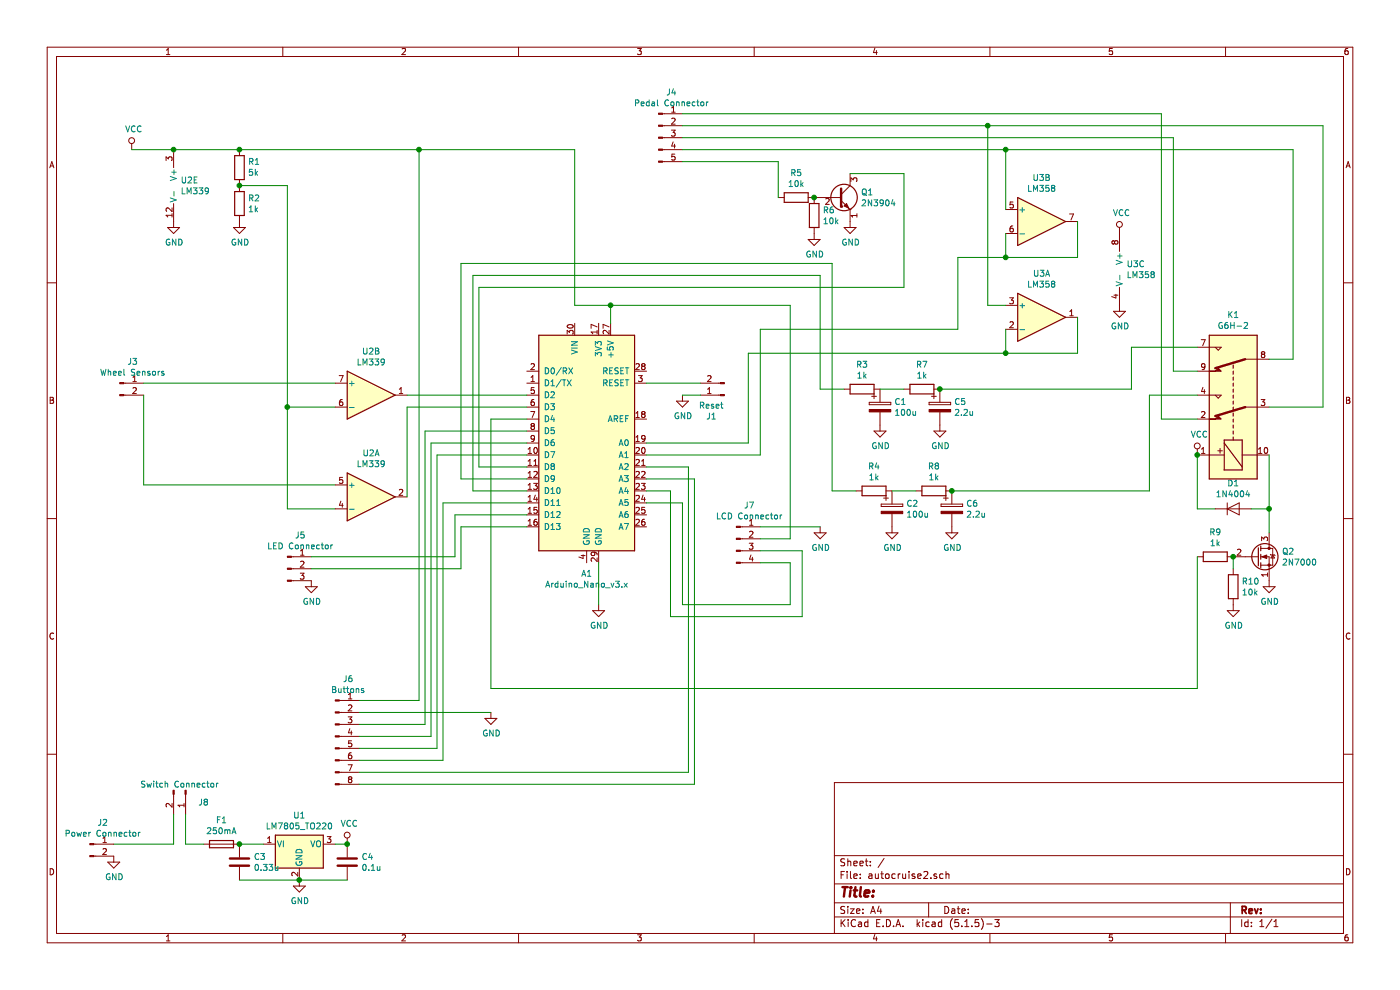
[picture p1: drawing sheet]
EESchema Schematic File Version 4
EELAYER 29 0
EELAYER END
$Descr A4 11693 8268
encoding utf-8
Sheet 1 1
Title ""
Date ""
Rev ""
Comp ""
Comment1 ""
Comment2 ""
Comment3 ""
Comment4 ""
$EndDescr
$Comp
L Connector:Conn_01x02_Male J2
U 1 1
P 750 7050
F 0 "J2" H 858 7231 50  0000 C CNN
F 1 "Power Connector" H 858 7140 50  0000 C CNN
F 2 "Connector_PinHeader_2.54mm:PinHeader_1x02_P2.54mm_Vertical" H 750 7050 50  0001 C CNN
F 3 "~" H 750 7050 50  0001 C CNN
	1    750  7050
	1    0    0    -1  
$EndComp
$Comp
L power:GND #PWR0114
U 1 1
P 950 7150
F 0 "#PWR0114" H 950 6900 50  0001 C CNN
F 1 "GND" H 955 6977 50  0000 C CNN
F 2 "" H 950 7150 50  0001 C CNN
F 3 "" H 950 7150 50  0001 C CNN
	1    950  7150
	1    0    0    -1  
$EndComp
$Comp
L Device:C C3
U 1 1
P 2000 7200
F 0 "C3" H 2118 7246 50  0000 L CNN
F 1 "0.33u" H 2118 7155 50  0000 L CNN
F 2 "Capacitor_THT:C_Rect_L7.0mm_W3.5mm_P5.00mm" H 2038 7050 50  0001 C CNN
F 3 "~" H 2000 7200 50  0001 C CNN
	1    2000 7200
	1    0    0    -1  
$EndComp
$Comp
L Device:Fuse F1
U 1 1
P 1850 7050
F 0 "F1" V 2047 7050 50  0000 C CNN
F 1 "250mA" V 1956 7050 50  0000 C CNN
F 2 "Fuse:Fuseholder_Cylinder-5x20mm_Schurter_0031_8201_Horizontal_Open" V 1780 7050 50  0001 C CNN
F 3 "~" H 1850 7050 50  0001 C CNN
	1    1850 7050
	0    -1   -1   0   
$EndComp
$Comp
L Relay:G6H-2 K1
U 1 1
P 10300 3400
F 0 "K1" V 11067 3400 50  0000 C CNN
F 1 "G6H-2" V 10976 3400 50  0000 C CNN
F 2 "Relay_THT:Relay_DPDT_Omron_G6H-2" H 10750 3300 50  0001 C CNN
F 3 "http://cdn-reichelt.de/documents/datenblatt/C300/G6H%23OMR.pdf" H 10950 3550 50  0001 C CNN
	1    10300 3400
	0    -1   -1   0   
$EndComp
$Comp
L Diode:1N4004 D1
U 1 1
P 10300 4250
F 0 "D1" H 10300 4466 50  0000 C CNN
F 1 "1N4004" H 10300 4375 50  0000 C CNN
F 2 "Diode_THT:D_DO-41_SOD81_P10.16mm_Horizontal" H 10300 4075 50  0001 C CNN
F 3 "http://www.vishay.com/docs/88503/1n4001.pdf" H 10300 4250 50  0001 C CNN
	1    10300 4250
	1    0    0    -1  
$EndComp
Wire Wire Line
	10450 4250 10600 4250
Wire Wire Line
	10600 4250 10600 3800
Wire Wire Line
	10150 4250 10000 4250
Wire Wire Line
	10000 4250 10000 3800
$Comp
L power:VCC #PWR0104
U 1 1
P 10000 3800
F 0 "#PWR0104" H 10000 3650 50  0001 C CNN
F 1 "VCC" H 10017 3973 50  0000 C CNN
F 2 "" H 10000 3800 50  0001 C CNN
F 3 "" H 10000 3800 50  0001 C CNN
	1    10000 3800
	1    0    0    -1  
$EndComp
Connection ~ 10000 3800
Connection ~ 2000 7050
$Comp
L power:GND #PWR0113
U 1 1
P 7100 1850
F 0 "#PWR0113" H 7100 1600 50  0001 C CNN
F 1 "GND" H 7105 1677 50  0000 C CNN
F 2 "" H 7100 1850 50  0001 C CNN
F 3 "" H 7100 1850 50  0001 C CNN
	1    7100 1850
	1    0    0    -1  
$EndComp
Wire Wire Line
	5100 2550 4800 2550
Connection ~ 5100 2550
Wire Wire Line
	5100 2700 5100 2550
Wire Wire Line
	5700 3300 5850 3300
$Comp
L power:GND #PWR0119
U 1 1
P 5700 3300
F 0 "#PWR0119" H 5700 3050 50  0001 C CNN
F 1 "GND" H 5705 3127 50  0000 C CNN
F 2 "" H 5700 3300 50  0001 C CNN
F 3 "" H 5700 3300 50  0001 C CNN
	1    5700 3300
	1    0    0    -1  
$EndComp
Wire Wire Line
	5400 3200 5850 3200
Wire Wire Line
	1100 1250 1450 1250
$Comp
L power:GND #PWR0117
U 1 1
P 2600 4850
F 0 "#PWR0117" H 2600 4600 50  0001 C CNN
F 1 "GND" H 2605 4677 50  0000 C CNN
F 2 "" H 2600 4850 50  0001 C CNN
F 3 "" H 2600 4850 50  0001 C CNN
	1    2600 4850
	1    0    0    -1  
$EndComp
$Comp
L Connector:Conn_01x03_Male J5
U 1 1
P 2400 4750
F 0 "J5" H 2508 5031 50  0000 C CNN
F 1 "LED Connector" H 2508 4940 50  0000 C CNN
F 2 "Connector_PinHeader_2.54mm:PinHeader_1x03_P2.54mm_Vertical" H 2400 4750 50  0001 C CNN
F 3 "~" H 2400 4750 50  0001 C CNN
	1    2400 4750
	1    0    0    -1  
$EndComp
Wire Wire Line
	2600 4650 3800 4650
Wire Wire Line
	3850 4750 2600 4750
$Comp
L Connector:Conn_01x02_Male J1
U 1 1
P 6050 3300
F 0 "J1" H 6158 3481 50  0000 C CNN
F 1 "Reset" H 6158 3390 50  0000 C CNN
F 2 "Connector_PinHeader_2.54mm:PinHeader_1x02_P2.54mm_Vertical" H 6050 3300 50  0001 C CNN
F 3 "~" H 6050 3300 50  0001 C CNN
	1    6050 3300
	-1   0    0    1   
$EndComp
Wire Wire Line
	3850 4400 3850 4750
Wire Wire Line
	4400 4400 3850 4400
Wire Wire Line
	3800 4300 4400 4300
Wire Wire Line
	3800 4650 3800 4300
Wire Wire Line
	3000 5950 4100 5950
$Comp
L power:GND #PWR0116
U 1 1
P 4100 5950
F 0 "#PWR0116" H 4100 5700 50  0001 C CNN
F 1 "GND" H 4105 5777 50  0000 C CNN
F 2 "" H 4100 5950 50  0001 C CNN
F 3 "" H 4100 5950 50  0001 C CNN
	1    4100 5950
	1    0    0    -1  
$EndComp
Wire Wire Line
	5800 6550 3000 6550
Wire Wire Line
	5800 4000 5800 6550
Wire Wire Line
	5400 4000 5800 4000
Wire Wire Line
	5750 3900 5400 3900
Wire Wire Line
	5750 6450 5750 3900
Wire Wire Line
	3000 6450 5750 6450
Wire Wire Line
	3700 4200 4400 4200
Wire Wire Line
	3700 6350 3700 4200
Wire Wire Line
	3000 6350 3700 6350
Wire Wire Line
	3650 3800 4400 3800
Wire Wire Line
	3650 6250 3650 3800
Wire Wire Line
	3000 6250 3650 6250
Wire Wire Line
	3600 6150 3000 6150
Wire Wire Line
	3600 3700 3600 6150
Wire Wire Line
	4400 3700 3600 3700
Wire Wire Line
	3550 3600 4400 3600
Wire Wire Line
	3550 6050 3550 3600
Wire Wire Line
	3000 6050 3550 6050
Wire Wire Line
	3500 5850 3500 1250
Wire Wire Line
	3000 5850 3500 5850
$Comp
L Connector:Conn_01x08_Male J6
U 1 1
P 2800 6150
F 0 "J6" H 2908 6631 50  0000 C CNN
F 1 "Buttons" H 2908 6540 50  0000 C CNN
F 2 "Connector_PinHeader_2.54mm:PinHeader_1x08_P2.54mm_Vertical" H 2800 6150 50  0001 C CNN
F 3 "~" H 2800 6150 50  0001 C CNN
	1    2800 6150
	1    0    0    -1  
$EndComp
Wire Wire Line
	5400 3800 6350 3800
Wire Wire Line
	5400 3700 6250 3700
Wire Wire Line
	4000 3900 4000 2400
Wire Wire Line
	5700 4200 5700 5050
Wire Wire Line
	5700 4200 5400 4200
Wire Wire Line
	6600 5050 5700 5050
Wire Wire Line
	6600 4700 6600 5050
Wire Wire Line
	6350 4700 6600 4700
Wire Wire Line
	5600 4100 5400 4100
Wire Wire Line
	5600 5150 5600 4100
Wire Wire Line
	6700 5150 5600 5150
Wire Wire Line
	6700 4600 6700 5150
Wire Wire Line
	6350 4600 6700 4600
Wire Wire Line
	6600 2550 5100 2550
Wire Wire Line
	6600 4500 6600 2550
Wire Wire Line
	6350 4500 6600 4500
Wire Wire Line
	6350 4400 6850 4400
$Comp
L power:GND #PWR0115
U 1 1
P 6850 4400
F 0 "#PWR0115" H 6850 4150 50  0001 C CNN
F 1 "GND" H 6855 4227 50  0000 C CNN
F 2 "" H 6850 4400 50  0001 C CNN
F 3 "" H 6850 4400 50  0001 C CNN
	1    6850 4400
	1    0    0    -1  
$EndComp
$Comp
L Connector:Conn_01x04_Male J7
U 1 1
P 6150 4500
F 0 "J7" H 6258 4781 50  0000 C CNN
F 1 "LCD Connector" H 6258 4690 50  0000 C CNN
F 2 "Connector_PinHeader_2.54mm:PinHeader_1x04_P2.54mm_Vertical" H 6150 4500 50  0001 C CNN
F 3 "~" H 6150 4500 50  0001 C CNN
	1    6150 4500
	1    0    0    -1  
$EndComp
Wire Wire Line
	3400 3400 4400 3400
Wire Wire Line
	3400 4150 3400 3400
Wire Wire Line
	2500 7350 2900 7350
Connection ~ 2500 7350
Wire Wire Line
	2000 7350 2500 7350
Connection ~ 2900 7050
$Comp
L Device:C C4
U 1 1
P 2900 7200
F 0 "C4" H 3018 7246 50  0000 L CNN
F 1 "0.1u" H 3018 7155 50  0000 L CNN
F 2 "Capacitor_THT:C_Disc_D3.8mm_W2.6mm_P2.50mm" H 2938 7050 50  0001 C CNN
F 3 "~" H 2900 7200 50  0001 C CNN
	1    2900 7200
	1    0    0    -1  
$EndComp
Wire Wire Line
	2000 7050 2200 7050
Wire Wire Line
	1200 4050 1200 3300
Wire Wire Line
	2800 4050 1200 4050
Connection ~ 2400 3400
Wire Wire Line
	2400 4250 2800 4250
Wire Wire Line
	2400 3400 2400 4250
Connection ~ 2000 1550
Wire Wire Line
	2400 3400 2800 3400
Wire Wire Line
	2400 1550 2400 3400
Wire Wire Line
	2000 1550 2400 1550
Wire Wire Line
	2000 1250 3500 1250
Connection ~ 2000 1250
$Comp
L Device:R R1
U 1 1
P 2000 1400
F 0 "R1" H 1930 1354 50  0000 R CNN
F 1 "5k" H 1930 1445 50  0000 R CNN
F 2 "Resistor_THT:R_Axial_DIN0207_L6.3mm_D2.5mm_P7.62mm_Horizontal" V 1930 1400 50  0001 C CNN
F 3 "~" H 2000 1400 50  0001 C CNN
	1    2000 1400
	-1   0    0    1   
$EndComp
$Comp
L Device:R R2
U 1 1
P 2000 1700
F 0 "R2" H 2070 1746 50  0000 L CNN
F 1 "1k" H 2070 1655 50  0000 L CNN
F 2 "Resistor_THT:R_Axial_DIN0207_L6.3mm_D2.5mm_P7.62mm_Horizontal" V 1930 1700 50  0001 C CNN
F 3 "~" H 2000 1700 50  0001 C CNN
	1    2000 1700
	1    0    0    -1  
$EndComp
Wire Wire Line
	1450 1250 2000 1250
$Comp
L power:GND #PWR0107
U 1 1
P 2000 1850
F 0 "#PWR0107" H 2000 1600 50  0001 C CNN
F 1 "GND" H 2005 1677 50  0000 C CNN
F 2 "" H 2000 1850 50  0001 C CNN
F 3 "" H 2000 1850 50  0001 C CNN
	1    2000 1850
	1    0    0    -1  
$EndComp
$Comp
L Comparator:LM339 U2
U 2 1
P 3100 3300
F 0 "U2" H 3100 3667 50  0000 C CNN
F 1 "LM339" H 3100 3576 50  0000 C CNN
F 2 "Package_DIP:DIP-14_W7.62mm" H 3050 3400 50  0001 C CNN
F 3 "http://www.ti.com/lit/ds/symlink/lm339.pdf" H 3150 3500 50  0001 C CNN
	2    3100 3300
	1    0    0    -1  
$EndComp
Wire Wire Line
	3400 3300 4400 3300
$Comp
L Comparator:LM339 U2
U 1 1
P 3100 4150
F 0 "U2" H 3100 4517 50  0000 C CNN
F 1 "LM339" H 3100 4426 50  0000 C CNN
F 2 "Package_DIP:DIP-14_W7.62mm" H 3050 4250 50  0001 C CNN
F 3 "http://www.ti.com/lit/ds/symlink/lm339.pdf" H 3150 4350 50  0001 C CNN
	1    3100 4150
	1    0    0    -1  
$EndComp
Wire Wire Line
	1200 3200 2800 3200
$Comp
L Connector:Conn_01x02_Male J3
U 1 1
P 1000 3200
F 0 "J3" H 1108 3381 50  0000 C CNN
F 1 "Wheel Sensors" H 1108 3290 50  0000 C CNN
F 2 "Connector_PinHeader_2.54mm:PinHeader_1x02_P2.54mm_Vertical" H 1000 3200 50  0001 C CNN
F 3 "~" H 1000 3200 50  0001 C CNN
	1    1000 3200
	1    0    0    -1  
$EndComp
Wire Wire Line
	4400 3900 4000 3900
Connection ~ 1450 1250
$Comp
L power:VCC #PWR0108
U 1 1
P 1100 1250
F 0 "#PWR0108" H 1100 1100 50  0001 C CNN
F 1 "VCC" H 1117 1423 50  0000 C CNN
F 2 "" H 1100 1250 50  0001 C CNN
F 3 "" H 1100 1250 50  0001 C CNN
	1    1100 1250
	1    0    0    -1  
$EndComp
$Comp
L power:GND #PWR0103
U 1 1
P 1450 1850
F 0 "#PWR0103" H 1450 1600 50  0001 C CNN
F 1 "GND" H 1455 1677 50  0000 C CNN
F 2 "" H 1450 1850 50  0001 C CNN
F 3 "" H 1450 1850 50  0001 C CNN
	1    1450 1850
	1    0    0    -1  
$EndComp
$Comp
L Comparator:LM339 U2
U 5 1
P 1550 1550
F 0 "U2" H 1508 1596 50  0000 L CNN
F 1 "LM339" H 1508 1505 50  0000 L CNN
F 2 "Package_DIP:DIP-14_W7.62mm" H 1500 1650 50  0001 C CNN
F 3 "http://www.ti.com/lit/ds/symlink/lm339.pdf" H 1600 1750 50  0001 C CNN
	5    1550 1550
	1    0    0    -1  
$EndComp
$Comp
L power:GND #PWR0111
U 1 1
P 7450 4400
F 0 "#PWR0111" H 7450 4150 50  0001 C CNN
F 1 "GND" H 7455 4227 50  0000 C CNN
F 2 "" H 7450 4400 50  0001 C CNN
F 3 "" H 7450 4400 50  0001 C CNN
	1    7450 4400
	1    0    0    -1  
$EndComp
$Comp
L Device:CP C2
U 1 1
P 7450 4250
F 0 "C2" H 7568 4296 50  0000 L CNN
F 1 "100u" H 7568 4205 50  0000 L CNN
F 2 "Capacitor_THT:CP_Radial_D6.3mm_P2.50mm" H 7488 4100 50  0001 C CNN
F 3 "~" H 7450 4250 50  0001 C CNN
	1    7450 4250
	1    0    0    -1  
$EndComp
$Comp
L Device:R R4
U 1 1
P 7300 4100
F 0 "R4" V 7093 4100 50  0000 C CNN
F 1 "1k" V 7184 4100 50  0000 C CNN
F 2 "Resistor_THT:R_Axial_DIN0207_L6.3mm_D2.5mm_P7.62mm_Horizontal" V 7230 4100 50  0001 C CNN
F 3 "~" H 7300 4100 50  0001 C CNN
	1    7300 4100
	0    1    1    0   
$EndComp
Wire Wire Line
	6950 2200 3850 2200
Wire Wire Line
	3950 4100 4400 4100
Wire Wire Line
	3950 2300 3950 4100
Wire Wire Line
	6850 2300 3950 2300
Wire Wire Line
	3850 4000 4400 4000
Wire Wire Line
	3850 2200 3850 4000
$Comp
L Device:R R3
U 1 1
P 7200 3250
F 0 "R3" V 6993 3250 50  0000 C CNN
F 1 "1k" V 7084 3250 50  0000 C CNN
F 2 "Resistor_THT:R_Axial_DIN0207_L6.3mm_D2.5mm_P7.62mm_Horizontal" V 7130 3250 50  0001 C CNN
F 3 "~" H 7200 3250 50  0001 C CNN
	1    7200 3250
	0    1    1    0   
$EndComp
$Comp
L Device:CP C1
U 1 1
P 7350 3400
F 0 "C1" H 7468 3446 50  0000 L CNN
F 1 "100u" H 7468 3355 50  0000 L CNN
F 2 "Capacitor_THT:CP_Radial_D6.3mm_P2.50mm" H 7388 3250 50  0001 C CNN
F 3 "~" H 7350 3400 50  0001 C CNN
	1    7350 3400
	1    0    0    -1  
$EndComp
$Comp
L power:GND #PWR0110
U 1 1
P 7350 3550
F 0 "#PWR0110" H 7350 3300 50  0001 C CNN
F 1 "GND" H 7355 3377 50  0000 C CNN
F 2 "" H 7350 3550 50  0001 C CNN
F 3 "" H 7350 3550 50  0001 C CNN
	1    7350 3550
	1    0    0    -1  
$EndComp
Wire Wire Line
	4400 3500 4100 3500
$Comp
L power:GND #PWR0109
U 1 1
P 2500 7350
F 0 "#PWR0109" H 2500 7100 50  0001 C CNN
F 1 "GND" H 2505 7177 50  0000 C CNN
F 2 "" H 2500 7350 50  0001 C CNN
F 3 "" H 2500 7350 50  0001 C CNN
	1    2500 7350
	1    0    0    -1  
$EndComp
Wire Wire Line
	2800 7050 2900 7050
$Comp
L power:VCC #PWR0102
U 1 1
P 2900 7050
F 0 "#PWR0102" H 2900 6900 50  0001 C CNN
F 1 "VCC" H 2917 7223 50  0000 C CNN
F 2 "" H 2900 7050 50  0001 C CNN
F 3 "" H 2900 7050 50  0001 C CNN
	1    2900 7050
	1    0    0    -1  
$EndComp
$Comp
L Regulator_Linear:LM7805_TO220 U1
U 1 1
P 2500 7050
F 0 "U1" H 2500 7292 50  0000 C CNN
F 1 "LM7805_TO220" H 2500 7201 50  0000 C CNN
F 2 "Package_TO_SOT_THT:TO-220-3_Vertical" H 2500 7275 50  0001 C CIN
F 3 "http://www.fairchildsemi.com/ds/LM/LM7805.pdf" H 2500 7000 50  0001 C CNN
	1    2500 7050
	1    0    0    -1  
$EndComp
Wire Wire Line
	5000 4700 5000 5050
$Comp
L power:GND #PWR0101
U 1 1
P 5000 5050
F 0 "#PWR0101" H 5000 4800 50  0001 C CNN
F 1 "GND" H 5005 4877 50  0000 C CNN
F 2 "" H 5000 5050 50  0001 C CNN
F 3 "" H 5000 5050 50  0001 C CNN
	1    5000 5050
	1    0    0    -1  
$EndComp
$Comp
L MCU_Module:Arduino_Nano_v3.x A1
U 1 1
P 4900 3700
F 0 "A1" H 4900 2611 50  0000 C CNN
F 1 "Arduino_Nano_v3.x" H 4900 2520 50  0000 C CNN
F 2 "Module:Arduino_Nano" H 5050 2750 50  0001 L CNN
F 3 "http://www.mouser.com/pdfdocs/Gravitech_Arduino_Nano3_0.pdf" H 4900 2700 50  0001 C CNN
	1    4900 3700
	1    0    0    -1  
$EndComp
$Comp
L power:GND #PWR0105
U 1 1
P 6800 1950
F 0 "#PWR0105" H 6800 1700 50  0001 C CNN
F 1 "GND" H 6805 1777 50  0000 C CNN
F 2 "" H 6800 1950 50  0001 C CNN
F 3 "" H 6800 1950 50  0001 C CNN
	1    6800 1950
	1    0    0    -1  
$EndComp
$Comp
L power:GND #PWR0106
U 1 1
P 10600 4850
F 0 "#PWR0106" H 10600 4600 50  0001 C CNN
F 1 "GND" H 10605 4677 50  0000 C CNN
F 2 "" H 10600 4850 50  0001 C CNN
F 3 "" H 10600 4850 50  0001 C CNN
	1    10600 4850
	1    0    0    -1  
$EndComp
$Comp
L Device:R R9
U 1 1
P 10150 4650
F 0 "R9" V 9943 4650 50  0000 C CNN
F 1 "1k" V 10034 4650 50  0000 C CNN
F 2 "Resistor_THT:R_Axial_DIN0207_L6.3mm_D2.5mm_P7.62mm_Horizontal" V 10080 4650 50  0001 C CNN
F 3 "~" H 10150 4650 50  0001 C CNN
	1    10150 4650
	0    1    1    0   
$EndComp
Wire Wire Line
	10600 4450 10600 4250
Connection ~ 10600 4250
Wire Wire Line
	4100 5750 10000 5750
Wire Wire Line
	4100 3500 4100 5750
Wire Wire Line
	6950 4100 7150 4100
Wire Wire Line
	6950 2200 6950 4100
Wire Wire Line
	6850 2300 6850 3250
Wire Wire Line
	6850 3250 7050 3250
$Comp
L power:GND #PWR0112
U 1 1
P 7950 4400
F 0 "#PWR0112" H 7950 4150 50  0001 C CNN
F 1 "GND" H 7955 4227 50  0000 C CNN
F 2 "" H 7950 4400 50  0001 C CNN
F 3 "" H 7950 4400 50  0001 C CNN
	1    7950 4400
	1    0    0    -1  
$EndComp
$Comp
L Device:CP C6
U 1 1
P 7950 4250
F 0 "C6" H 8068 4296 50  0000 L CNN
F 1 "2.2u" H 8068 4205 50  0000 L CNN
F 2 "Capacitor_THT:CP_Radial_D5.0mm_P2.50mm" H 7988 4100 50  0001 C CNN
F 3 "~" H 7950 4250 50  0001 C CNN
	1    7950 4250
	1    0    0    -1  
$EndComp
$Comp
L Device:R R8
U 1 1
P 7800 4100
F 0 "R8" V 7593 4100 50  0000 C CNN
F 1 "1k" V 7684 4100 50  0000 C CNN
F 2 "Resistor_THT:R_Axial_DIN0207_L6.3mm_D2.5mm_P7.62mm_Horizontal" V 7730 4100 50  0001 C CNN
F 3 "~" H 7800 4100 50  0001 C CNN
	1    7800 4100
	0    1    1    0   
$EndComp
Wire Wire Line
	7450 4100 7650 4100
$Comp
L power:GND #PWR0118
U 1 1
P 7850 3550
F 0 "#PWR0118" H 7850 3300 50  0001 C CNN
F 1 "GND" H 7855 3377 50  0000 C CNN
F 2 "" H 7850 3550 50  0001 C CNN
F 3 "" H 7850 3550 50  0001 C CNN
	1    7850 3550
	1    0    0    -1  
$EndComp
$Comp
L Device:CP C5
U 1 1
P 7850 3400
F 0 "C5" H 7968 3446 50  0000 L CNN
F 1 "2.2u" H 7968 3355 50  0000 L CNN
F 2 "Capacitor_THT:CP_Radial_D5.0mm_P2.50mm" H 7888 3250 50  0001 C CNN
F 3 "~" H 7850 3400 50  0001 C CNN
	1    7850 3400
	1    0    0    -1  
$EndComp
$Comp
L Device:R R7
U 1 1
P 7700 3250
F 0 "R7" V 7493 3250 50  0000 C CNN
F 1 "1k" V 7584 3250 50  0000 C CNN
F 2 "Resistor_THT:R_Axial_DIN0207_L6.3mm_D2.5mm_P7.62mm_Horizontal" V 7630 3250 50  0001 C CNN
F 3 "~" H 7700 3250 50  0001 C CNN
	1    7700 3250
	0    1    1    0   
$EndComp
Wire Wire Line
	7350 3250 7550 3250
Wire Wire Line
	7950 4100 9600 4100
Wire Wire Line
	9600 4100 9600 3300
Wire Wire Line
	9600 3300 10000 3300
Connection ~ 7950 4100
Wire Wire Line
	10000 2900 9450 2900
Wire Wire Line
	9450 2900 9450 3250
Wire Wire Line
	9450 3250 7850 3250
Connection ~ 7850 3250
Wire Wire Line
	6500 1350 6500 1650
Wire Wire Line
	4000 2400 7550 2400
Wire Wire Line
	7550 2400 7550 1450
Wire Wire Line
	7550 1450 7100 1450
Wire Wire Line
	5700 1350 6500 1350
Wire Wire Line
	5700 1150 9800 1150
$Comp
L Connector:Conn_01x05_Male J4
U 1 1
P 5500 1150
F 0 "J4" H 5608 1531 50  0000 C CNN
F 1 "Pedal Connector" H 5608 1440 50  0000 C CNN
F 2 "Connector_PinHeader_2.54mm:PinHeader_1x05_P2.54mm_Vertical" H 5500 1150 50  0001 C CNN
F 3 "~" H 5500 1150 50  0001 C CNN
	1    5500 1150
	1    0    0    -1  
$EndComp
Connection ~ 3500 1250
Wire Wire Line
	3500 1250 4800 1250
Wire Wire Line
	4800 1250 4800 2550
Wire Wire Line
	11050 3400 11050 1050
Wire Wire Line
	10600 3400 11050 3400
Wire Wire Line
	10800 1250 10800 3000
Wire Wire Line
	10800 3000 10600 3000
Wire Wire Line
	9800 1150 9800 3100
Wire Wire Line
	9800 3100 10000 3100
Wire Wire Line
	5700 950  9700 950 
Wire Wire Line
	9700 950  9700 3500
Wire Wire Line
	9700 3500 10000 3500
$Comp
L Device:R R5
U 1 1
P 6650 1650
F 0 "R5" V 6443 1650 50  0000 C CNN
F 1 "10k" V 6534 1650 50  0000 C CNN
F 2 "Resistor_THT:R_Axial_DIN0207_L6.3mm_D2.5mm_P7.62mm_Horizontal" V 6580 1650 50  0001 C CNN
F 3 "~" H 6650 1650 50  0001 C CNN
	1    6650 1650
	0    1    1    0   
$EndComp
Connection ~ 6800 1650
$Comp
L Transistor_BJT:2N3904 Q1
U 1 1
P 7000 1650
F 0 "Q1" H 7190 1696 50  0000 L CNN
F 1 "2N3904" H 7190 1605 50  0000 L CNN
F 2 "Package_TO_SOT_THT:TO-92_Inline" H 7200 1575 50  0001 L CIN
F 3 "https://www.fairchildsemi.com/datasheets/2N/2N3904.pdf" H 7000 1650 50  0001 L CNN
	1    7000 1650
	1    0    0    -1  
$EndComp
$Comp
L Device:R R6
U 1 1
P 6800 1800
F 0 "R6" H 6870 1846 50  0000 L CNN
F 1 "10k" H 6870 1755 50  0000 L CNN
F 2 "Resistor_THT:R_Axial_DIN0207_L6.3mm_D2.5mm_P7.62mm_Horizontal" V 6730 1800 50  0001 C CNN
F 3 "~" H 6800 1800 50  0001 C CNN
	1    6800 1800
	1    0    0    -1  
$EndComp
$Comp
L Amplifier_Operational:LM358 U3
U 1 1
P 8700 2650
F 0 "U3" H 8700 3017 50  0000 C CNN
F 1 "LM358" H 8700 2926 50  0000 C CNN
F 2 "Package_DIP:DIP-8_W7.62mm" H 8700 2650 50  0001 C CNN
F 3 "http://www.ti.com/lit/ds/symlink/lm2904-n.pdf" H 8700 2650 50  0001 C CNN
	1    8700 2650
	1    0    0    -1  
$EndComp
Wire Wire Line
	5700 1250 8400 1250
Wire Wire Line
	5700 1050 8250 1050
Wire Wire Line
	8400 2750 8400 2950
Wire Wire Line
	8400 2950 9000 2950
Wire Wire Line
	9000 2950 9000 2650
Wire Wire Line
	8400 2950 6250 2950
Wire Wire Line
	6250 2950 6250 3700
Connection ~ 8400 2950
$Comp
L Amplifier_Operational:LM358 U3
U 2 1
P 8700 1850
F 0 "U3" H 8700 2217 50  0000 C CNN
F 1 "LM358" H 8700 2126 50  0000 C CNN
F 2 "Package_DIP:DIP-8_W7.62mm" H 8700 1850 50  0001 C CNN
F 3 "http://www.ti.com/lit/ds/symlink/lm2904-n.pdf" H 8700 1850 50  0001 C CNN
	2    8700 1850
	1    0    0    -1  
$EndComp
Wire Wire Line
	8400 1950 8400 2150
Wire Wire Line
	8400 2150 9000 2150
Wire Wire Line
	9000 2150 9000 1850
Wire Wire Line
	6350 3800 6350 2750
Wire Wire Line
	6350 2750 8000 2750
Wire Wire Line
	8000 2750 8000 2150
Wire Wire Line
	8000 2150 8400 2150
Connection ~ 8400 2150
Wire Wire Line
	8400 1750 8400 1250
Connection ~ 8400 1250
Wire Wire Line
	8400 1250 10800 1250
Wire Wire Line
	8400 2550 8250 2550
Wire Wire Line
	8250 2550 8250 1050
Connection ~ 8250 1050
Wire Wire Line
	8250 1050 11050 1050
$Comp
L Amplifier_Operational:LM358 U3
U 3 1
P 9450 2250
F 0 "U3" H 9408 2296 50  0000 L CNN
F 1 "LM358" H 9408 2205 50  0000 L CNN
F 2 "Package_DIP:DIP-8_W7.62mm" H 9450 2250 50  0001 C CNN
F 3 "http://www.ti.com/lit/ds/symlink/lm2904-n.pdf" H 9450 2250 50  0001 C CNN
	3    9450 2250
	1    0    0    -1  
$EndComp
$Comp
L power:GND #PWR02
U 1 1
P 9350 2550
F 0 "#PWR02" H 9350 2300 50  0001 C CNN
F 1 "GND" H 9355 2377 50  0000 C CNN
F 2 "" H 9350 2550 50  0001 C CNN
F 3 "" H 9350 2550 50  0001 C CNN
	1    9350 2550
	1    0    0    -1  
$EndComp
$Comp
L power:VCC #PWR01
U 1 1
P 9350 1950
F 0 "#PWR01" H 9350 1800 50  0001 C CNN
F 1 "VCC" H 9367 2123 50  0000 C CNN
F 2 "" H 9350 1950 50  0001 C CNN
F 3 "" H 9350 1950 50  0001 C CNN
	1    9350 1950
	1    0    0    -1  
$EndComp
$Comp
L Connector:Conn_01x02_Male J8
U 1 1
P 1550 6600
F 0 "J8" V 1650 6750 50  0000 C CNN
F 1 "Switch Connector" V 1500 6550 50  0000 C CNN
F 2 "Connector_PinHeader_2.54mm:PinHeader_1x02_P2.54mm_Vertical" H 1550 6600 50  0001 C CNN
F 3 "~" H 1550 6600 50  0001 C CNN
	1    1550 6600
	0    1    1    0   
$EndComp
Wire Wire Line
	1450 6800 1450 7050
Wire Wire Line
	950  7050 1450 7050
Wire Wire Line
	1550 6800 1550 7050
Wire Wire Line
	1550 7050 1700 7050
$Comp
L Transistor_FET:2N7000 Q2
U 1 1
P 10500 4650
F 0 "Q2" H 10706 4696 50  0000 L CNN
F 1 "2N7000" H 10706 4605 50  0000 L CNN
F 2 "Package_TO_SOT_THT:TO-92_Inline" H 10700 4575 50  0001 L CIN
F 3 "https://www.fairchildsemi.com/datasheets/2N/2N7000.pdf" H 10500 4650 50  0001 L CNN
	1    10500 4650
	1    0    0    -1  
$EndComp
$Comp
L power:GND #PWR03
U 1 1
P 10300 5050
F 0 "#PWR03" H 10300 4800 50  0001 C CNN
F 1 "GND" H 10305 4877 50  0000 C CNN
F 2 "" H 10300 5050 50  0001 C CNN
F 3 "" H 10300 5050 50  0001 C CNN
	1    10300 5050
	1    0    0    -1  
$EndComp
$Comp
L Device:R R10
U 1 1
P 10300 4900
F 0 "R10" H 10370 4946 50  0000 L CNN
F 1 "10k" H 10370 4855 50  0000 L CNN
F 2 "Resistor_THT:R_Axial_DIN0207_L6.3mm_D2.5mm_P7.62mm_Horizontal" V 10230 4900 50  0001 C CNN
F 3 "~" H 10300 4900 50  0001 C CNN
	1    10300 4900
	1    0    0    -1  
$EndComp
Wire Wire Line
	10300 4650 10300 4750
Connection ~ 10300 4650
Wire Wire Line
	10000 4650 10000 5750
$EndSCHEMATC
